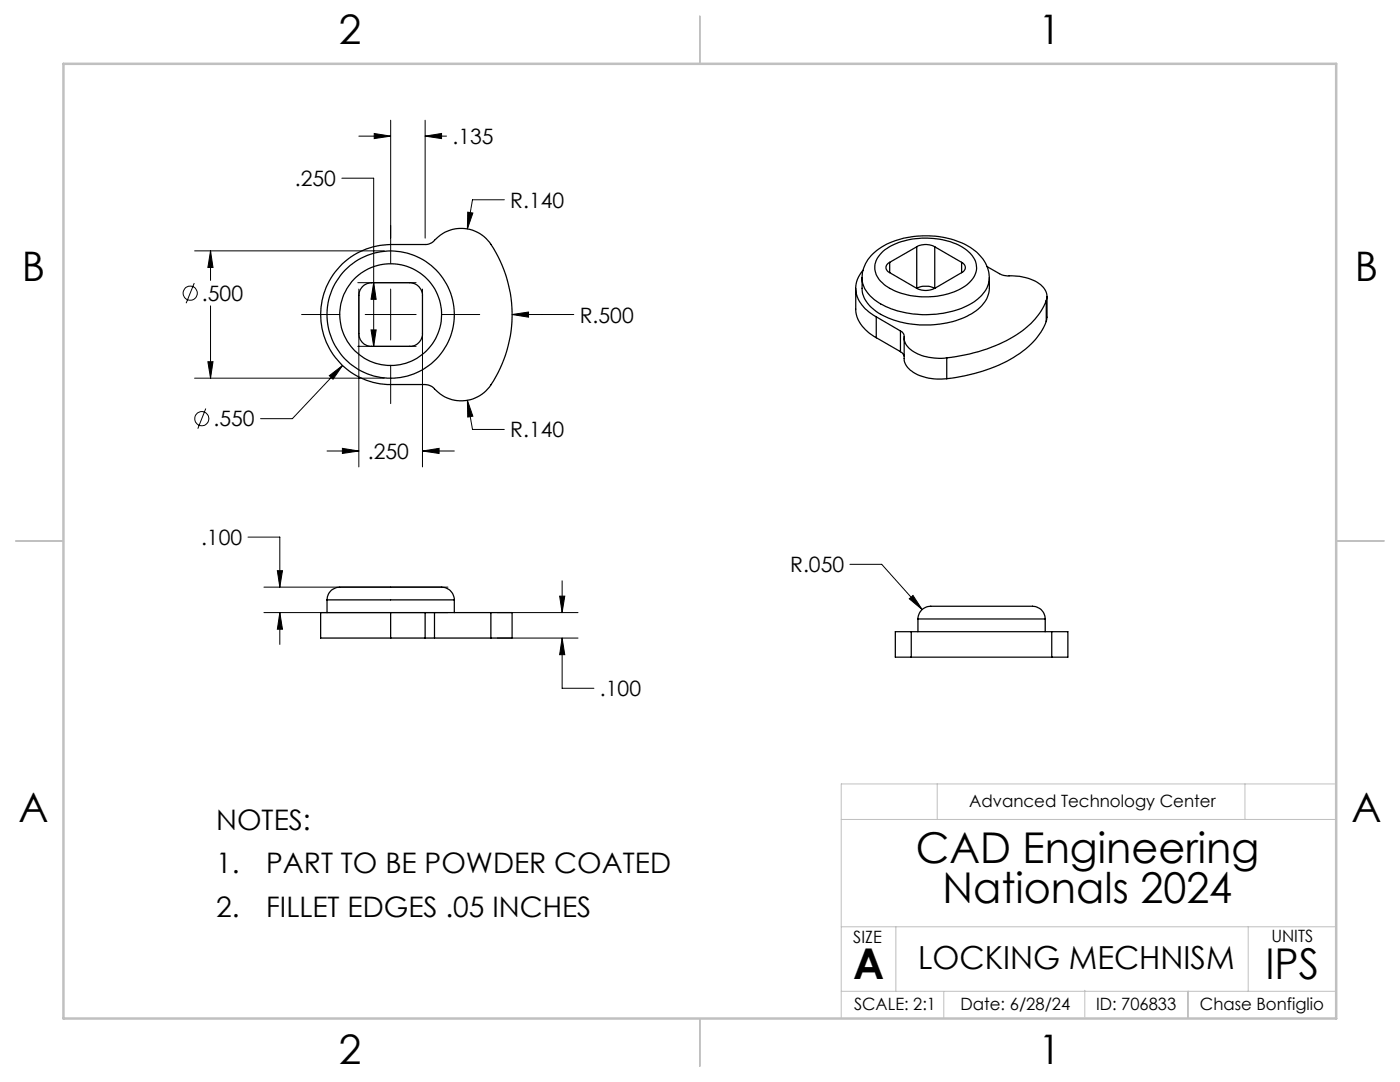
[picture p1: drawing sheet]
<svg xmlns="http://www.w3.org/2000/svg" width="279mm" height="216mm" viewBox="0 0 279 216" stroke-linecap="round" stroke-linejoin="round" font-family="sans-serif">
<g fill="none" stroke="#000" stroke-width=".25">
<path d="M68.3 52.6a14.4 14.4 0 0 1 9.7-3.8h6.8a2.82 2.82 0 0 0 2.3-1.2 7.2 7.2 0 0 1 11.4 2 25.2 25.2 0 0 1-1.2 28 7.2 7.2 0 0 1-11-.4l-.7-.3-.8-.2h-6.8a14 14 0 0 1-13-8.8 14 14 0 0 1 3.3-15.3zM72.5 57.1l.8-.5 .9-.2h7.6a2.58 2.58 0 0 1 2.5 2.5v7.7a2.52 2.52 0 0 1-2.5 2.5h-7.6a2.52 2.52 0 0 1-2.6-2.5v-7.7l.3-1.1zM170.8 57.5v4.2a6.9 6.9 0 0 0 4.1 5.7M172 55.5a7.5 7.5 0 0 1 4.5-6.5 18.2 18.2 0 0 1 17.5 .6 7.3 7.3 0 0 1 3.4 5.9M172 55.5v2a6.1 6.1 0 0 0 3.3 4.9 19.8 19.8 0 0 0 18.7 .2 6.4 6.4 0 0 0 3.4-5.1v-2M172 55.5a6.6 6.6 0 0 0 4.2 5.4 19.8 19.8 0 0 0 17.8-.4 6.4 6.4 0 0 0 3.4-5M172.2 53.9a5.3 5.3 0 0 0 .9 8l1.8 1.3M176.3 50.1a15.2 15.2 0 0 1 13.5-1.8 7.3 7.3 0 0 1 5 4.2 4.4 4.4 0 0 1-2.6 4.8 15.6 15.6 0 0 1-15.5-.3 4.2 4.2 0 0 1-2-4.6l.5-1zM177.6 52.4a1.08 1.08 0 0 0-.8 1 1.08 1.08 0 0 0 .8 1M177.6 54.4l5.4 3.1M177.6 52.4v2M183 57.5a4 4 0 0 0 3.5 0"/>
<path d="M183 49.2a3.7 3.7 0 0 1 3.5 0M183 57.5a4 4 0 0 1 3.5 0M183 49.2l-5.4 3.2M183 49.2v8.3M186.5 49.2l5.4 3.2M186.5 49.2v8.3M191.9 52.4a1.08 1.08 0 0 1 .8 1 1.08 1.08 0 0 1-.8 1M191.9 54.4l-5.4 3.1M191.9 52.4v2M197 53.2l2.5 1.4a5.4 5.4 0 0 0 3 .5 7.5 7.5 0 0 1 6.1 2.8l.4 1.2-.2 .9M208.8 60a15.8 15.8 0 0 1-8.7 8.3 33.6 33.6 0 0 1-11.2 3.1M208.8 60v4.1"/>
<path d="M209 59.2v4.1l-.2 .8M174.9 63.2l4.8 2.8M174.9 63.2v4.2M174.9 67.4l4.8 2.8M179.7 66a1.38 1.38 0 0 1 .7 1.8 4.4 4.4 0 0 0 3.1 3 11.6 11.6 0 0 0 5.4 .6M179.7 70.2l.4 .2 .3 .6M179.7 66v4.2M180.4 67.4v4.1a3.5 3.5 0 0 0 2.3 3 10.6 10.6 0 0 0 6.2 1.1M188.9 71.4v4.2M208.8 64.1a15.1 15.1 0 0 1-7.3 7.7 34.1 34.1 0 0 1-12.6 3.8M65.3 119.7a2.84 2.84 0 0 1 3.5-2.5h16.7a9.3 9.3 0 0 1 3.8 .3 2.52 2.52 0 0 1 1.4 2.2M65.3 119.7h25.4"/>
<path d="M65.3 119.7v2.5M90.7 119.7v2.5M78 122.2h-14v5.1h14M78 122.2v5.1M78 122.2h6.8M78 127.3h6.8M84.8 122.2h1.9M84.8 127.3h1.9M84.8 122.2v5.1M86.7 122.2h11.3M86.7 127.3h11.3M86.7 122.2v5.1"/>
<path d="M98 122.2h4.2v5.1h-4.2M98 122.2v5.1M181.9 126h28M181.9 131.1h28M181.9 126h-3.2v5.1h3.2M181.9 126v5.1M183.2 123.5a2.77 2.77 0 0 1 3.4-2.5h16.7a9.7 9.7 0 0 1 3.9 .3 2.45 2.45 0 0 1 1.4 2.2M183.2 123.5h25.4M183.2 123.5v2.5M208.6 123.5v2.5M209.9 126h3.2v5.1h-3.2M209.9 126v5.1"/>
<circle cx="78" cy="62.8" r="12.7"/>
<circle cx="78" cy="62.8" r="10.2"/>
</g>
<g fill="none" stroke="#000" stroke-width=".2">
<path d="M68.2 35.6h6.4v33.5M71.6 27.2h6.4M74.7 26.6l3.3 .6-3.3 .5zM78 24v28.6M84.8 24v23.5M84.8 27.2h4.3M84.8 27.2l3.3-.6v1.1zM100.6 39.9h-6.3l-1 5.8M38.8 56.5l-1.7 4M38.8 50.1h37.9M42 50.1v5.9M42 50.1l.5 3.3h-1z"/>
<path d="M71.4 56.4h11.6M71.6 57.7v35.5M74.6 56.4l.5 3.3h-1.1zM78 57.7v10.1M84.3 57.7v35.5M93.3 42.3l1.1 .2-1.1 3.2zM38.8 75.5h37.9M41.5 72.2h1l-.5 3.3zM42 61v14.5M60.2 62.8h7.6M65.7 75l2.7-2.1-1.9 2.8zM68.4 72.9l-10.1 10.6h-6.3"/>
<path d="M71.4 69.1h11.6M72.9 62.8h10.1M74 65.8h1.1l-.5 3.3zM78 72.9v7.6M88.1 62.8h7.6M93.3 79.9l1 5.8h6.3M93.3 79.9l1.1 3.1-1.1 .2zM102.2 62.8h12.3M102.2 62.8l3.3-.5v1zM41.1 81.5l-1.6 4M65.3 90h6.3M68.3 89.5l3.3 .5-3.3 .5z"/>
<path d="M84.3 90h6.4M84.3 90l3.3-.5v1zM49.5 107.2h6.3v10M52.7 117.2h36.7M55.4 113.9h1l-.6 3.3zM111.7 119h1l-.5 3.2zM112.2 115.9v6.3M169.6 112.6h6.4l8 9M181.5 119.5l.7-.7 1.8 2.8zM52.7 122.2h36.7M55.8 122.2v6.4M55.8 122.2l.6 3.4h-1z"/>
<path d="M99.2 127.3h16.2M99.2 122.2h16.2M112.2 127.3v10h6.3M112.2 127.3l.5 3.3h-1z"/>
<circle cx="38" cy="58.5" r="1.41"/>
<circle cx="40.3" cy="83.5" r="1.41"/>
</g>
<path d="M187 156.4v7.1M248.5 156.4v7.1M266.7 156.4h-98.8v46.8M167.9 163.5h98.8M167.9 197.8h98.8M167.9 184.9h98.8M178.8 184.9v12.9M188.3 197.8v5.4M216.5 197.6v5.4M237 197.8v5.4M237.1 197.7v5.5M249.1 184.9v12.9" fill="none" stroke="#c0c0c0" stroke-width=".2"/>
<path d="M139.7 3.2v9.5M3.1 107.9h9.6M266.7 107.9h9.5M139.7 203.2v9.6" fill="none" stroke="#c0c0c0" stroke-width=".25"/>
<path d="M12.7 12.7h254v190.5h-254z" fill="none" stroke="#c0c0c0" stroke-width=".5"/>
<path d="M112.2 127.3l.5 3.3h-1zM111.7 119h1l-.5 3.2zM55.8 122.2l.6 3.4h-1zM55.4 113.9h1l-.6 3.3zM65.7 75l.8 .7 1.9-2.8zM102.2 62.8l3.3 .5v-1zM93.3 79.9v3.3l1.1-.2zM93.3 42.3v3.4l1.1-3.2zM74.7 26.6l3.3 .6-3.3 .5zM84.8 27.2l3.3-.6v1.1zM41.5 72.2h1l-.5 3.3zM42 50.1l.5 3.3h-1zM84.3 90l3.3-.5v1zM68.3 89.5l3.3 .5-3.3 .5zM74.6 56.4l.5 3.3h-1.1zM74 65.8h1.1l-.5 3.3zM181.5 119.5l2.5 2.1-1.8-2.8z" fill="#000"/>
<g font-size="8.5">
<text x="182.7" y="172.1">CAD Engineering</text>
<text x="188.1" y="180.2">Nationals 2024</text>
<text x="170.3" y="195.4">A</text>
<text x="252.5" y="195.4">IPS</text>
</g>
<g font-size="8.1">
<text x="67.6" y="8.9">2</text>
<text x="207.3" y="8.9">1</text>
<text x="4.4" y="56.2">B</text>
<text x="270.4" y="56.2">B</text>
<text x="3.7" y="164.1">A</text>
<text x="269.7" y="164.1">A</text>
<text x="67.6" y="212.4">2</text>
<text x="207.3" y="212.4">1</text>
</g>
<text font-size="6.3" x="183.2" y="193.3">LOCKING MECHNISM</text>
<g font-size="5.6">
<text x="43.1" y="165.6">NOTES:</text>
<text x="43.1" y="174.2">1.</text>
<text x="53.1" y="174.2">PART TO BE POWDER COATED</text>
<text x="43.1" y="182.9">2.</text>
<text x="53.1" y="182.9">FILLET EDGES .05 INCHES</text>
</g>
<g font-size="4.2">
<text x="90.3" y="28.7">.135</text>
<text x="58.8" y="37.2">.250</text>
<text x="101.8" y="41.4">R.140</text>
<text x="40.3" y="60">.500</text>
<text x="115.7" y="64.4">R.500</text>
<text x="42.6" y="85.1">.550</text>
<text x="101.8" y="87.3">R.140</text>
<text x="73.4" y="91.6">.250</text>
<text x="40.1" y="108.8">.100</text>
<text x="157.7" y="114.2">R.050</text>
<text x="119.7" y="138.9">.100</text>
</g>
<g font-size="3.4">
<text x="193.4" y="161">Advanced Technology Center</text>
<text x="170.3" y="188.1">SIZE</text>
<text x="253.7" y="188">UNITS</text>
<text x="170.4" y="201.5">SCALE: 2:1</text>
<text x="191.7" y="201.5">Date: 6/28/24</text>
<text x="218.7" y="201.5">ID: 706833</text>
<text x="239.5" y="201.5">Chase Bonfiglio</text>
</g>
</svg>
